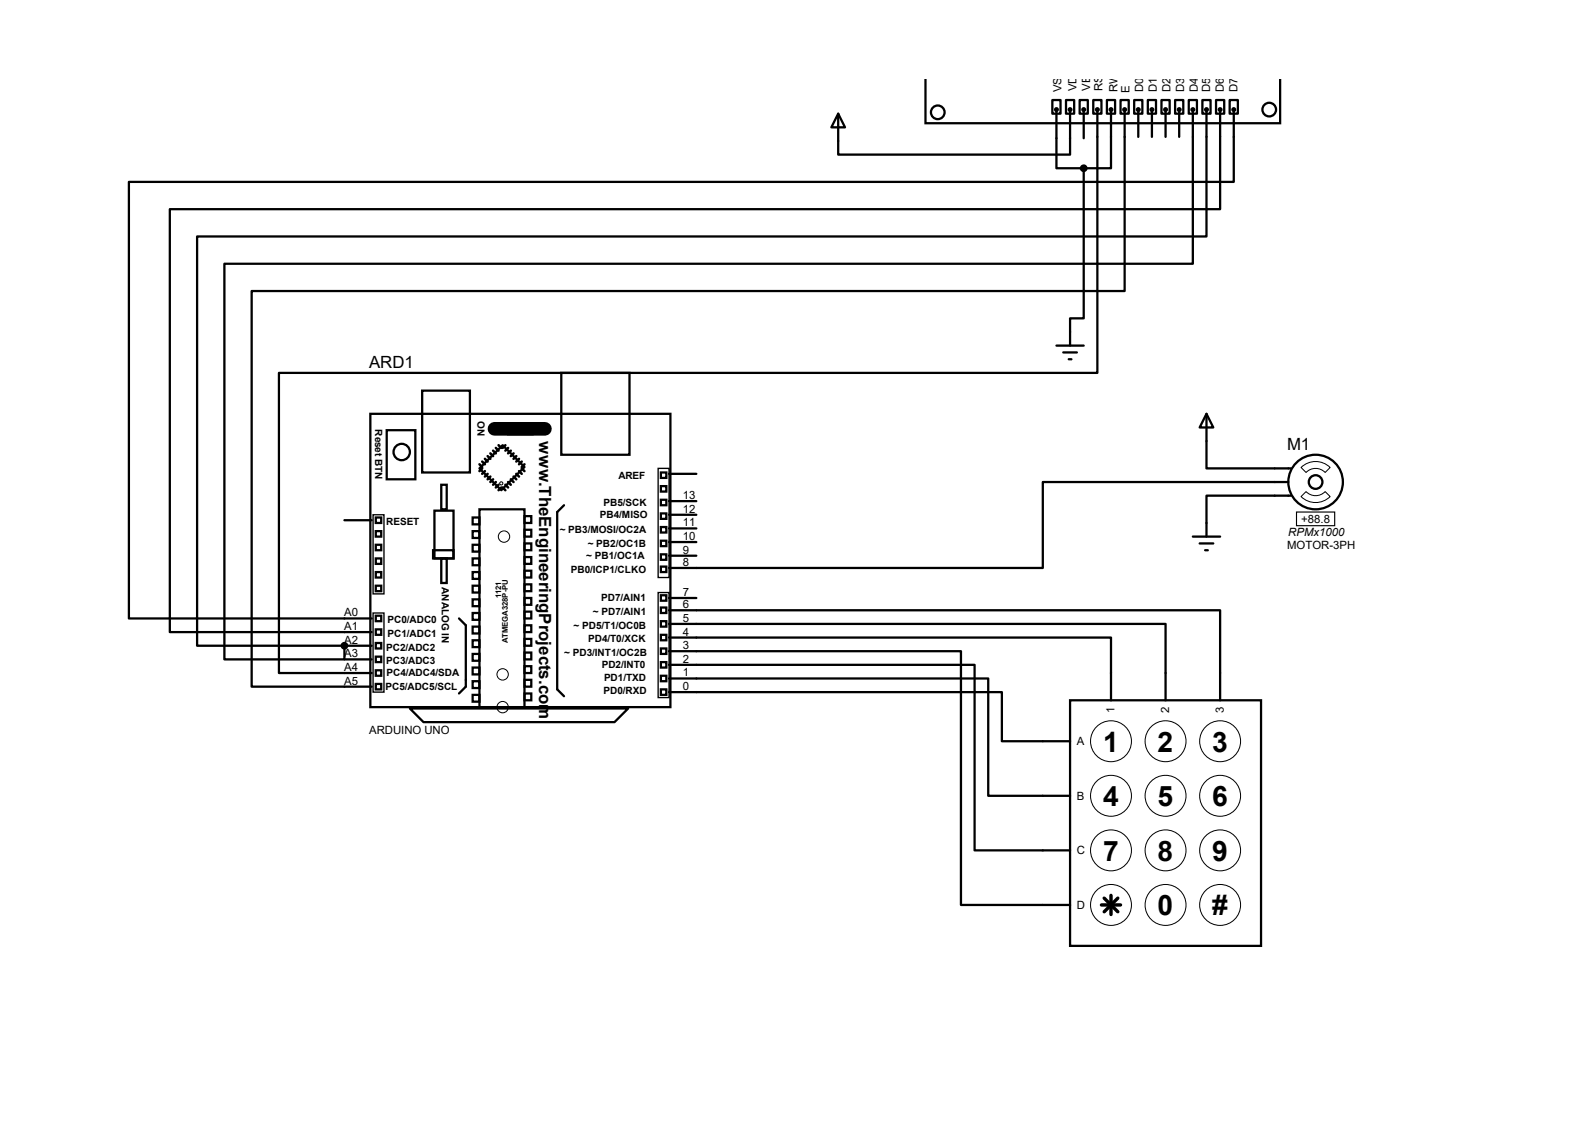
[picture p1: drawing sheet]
<svg xmlns="http://www.w3.org/2000/svg" width="297mm" height="210mm" viewBox="0 0 297 210" stroke-linecap="round" stroke-linejoin="round" font-family="sans-serif">
<g fill="none" stroke="#000" stroke-width=".42">
<path d="M172.3 14.8v8.1h66.1v-8.1M196 18.6h1.5v2.6h-1.5zM198.5 18.6h1.5v2.6h-1.5zM201 18.6h1.6v2.6h-1.6zM203.6 18.6h1.5v2.6h-1.5zM206.1 18.6h1.5v2.6h-1.5zM208.7 18.6h1.5v2.6h-1.5zM211.2 18.6h1.5v2.6h-1.5zM213.7 18.6h1.6v2.6h-1.6zM216.3 18.6h1.5v2.6h-1.5zM218.8 18.6h1.5v2.6h-1.5zM221.4 18.6h1.5v2.6h-1.5z"/>
<path d="M223.9 18.6h1.5v2.6h-1.5zM226.4 18.6h1.6v2.6h-1.6zM229 18.6h1.5v2.6h-1.5zM156.1 21.2l1.3 2.5h-2.6zM196.7 20.7v10.6h5.1M199.3 20.7v8.1h-43.2v-7.6M201.8 31.3v28h-2.5v5M201.8 20.7v5M204.3 20.4v49h-152.4v55.9h17.3M206.9 20.4v10.9h-5.1M209.4 20.4v33.8h-162.5v73.6h22.3M212 20.4v5.1"/>
<path d="M214.5 20.4v5.1M217 20.4v5.1M219.6 20.4v5.1M222.1 20.4v28.7h-180.3v73.7h22.3v-2.6M224.7 20.4v23.6h-188v76.2h27.4M227.2 20.4v18.5h-195.6v78.8h37.6M229.7 20.4v13.5h-205.7v81.2h45.2M69 77h55.8v54.7h-55.8zM78.6 72.7h8.9v15.3h-8.9zM94.6 78.8h4.6v2.1h-4.6zM104.5 69.4h12.7v15.3h-12.7zM196.7 64.3h5.1"/>
<path d="M198 65.6h2.5M199 66.9h.5M224.7 77l1.2 2.6h-2.5zM224.7 77v10.2h15.7M64.1 96.9h5.1M70 98.9h1v1h-1zM70 96.4h1v1h-1zM72 80.1h5.3v9.1h-5.3zM80.9 95.1h3.6v8.9h-3.6zM82.2 90.3h1v4.5h-1zM88 96.4h1.3v1.2h-1.3zM88 98.9h1.3v1.3h-1.3z"/>
<path d="M89.3 94.8h8.4v36.9h-8.4zM89.3 87.2l4.3-4.3 4.1 4.1-4.4 4.3zM97.7 96.1h1.2v1.3h-1.2zM97.7 98.6h1.2v1.3h-1.2zM105 94.1l-1.2 1.2v33.1l1.2 1.2M123.1 88h1v1h-1zM123.1 93h1v1.1h-1zM123.1 95.6h1v1h-1zM123.1 98.1h1v1h-1zM123.1 90.5h1v1h-1zM124.6 98.4h5.1M124.6 95.8h5.1"/>
<path d="M124.6 93.3h5.1M124.6 88.2h5.1M222.1 99.9h5.1M239.9 89.7h-45.7v16h-69.6M240.4 92.3h-15.7v7.6M70 104h1v1h-1zM70 109.1h1v1h-1zM70 106.5h1v1h-1zM70 101.4h1v1h-1zM70 114.6h1v1.1h-1zM70 117.2h1v1h-1zM70 119.7h1v1h-1z"/>
<path d="M80.6 102.4h3.9v1.6h-3.9zM82.2 104h1v4.5h-1zM85.5 115.1l1.2 1.3v11.4l-1.2 1.3M88 101.4h1.3v1.3h-1.3zM88 104h1.3v1.2h-1.3zM88 106.5h1.3v1.3h-1.3zM88 109.1h1.3v1.2h-1.3zM88 111.6h1.3v1.3h-1.3zM88 114.1h1.3v1.3h-1.3zM88 116.7h1.3v1.2h-1.3zM88 119.2h1.3v1.3h-1.3zM97.7 101.2h1.2v1.2h-1.2z"/>
<path d="M97.7 103.7h1.2v1.3h-1.2zM97.7 106.3h1.2v1.2h-1.2zM97.7 108.8h1.2v1.3h-1.2zM97.7 111.3h1.2v1.3h-1.2zM97.7 113.9h1.2v1.2h-1.2zM97.7 116.4h1.2v1.3h-1.2zM97.7 119h1.2v1.2h-1.2zM123.1 100.7h1v1h-1zM123.1 103.2h1v1h-1zM123.1 105.5h1v1h-1zM123.1 110.8h1v1h-1zM123.1 113.1h1v1h-1z"/>
<path d="M123.1 115.7h1v1h-1zM123.1 118.2h1v1h-1zM124.6 118.7h82.3v11.7M124.6 116.2h92.4v14.2M124.6 113.6h102.6v16.8M124.6 111.3h5.1M124.6 103.5h5.1M124.6 100.9h5.1M223.4 101.2h2.5M224.4 102.4h.5M64.1 122.8h5.1M64.1 120.2h5.1"/>
<path d="M70 122.3h1v1h-1zM70 124.8h1v1h-1zM70 127.3h1v1.1h-1zM76.3 131.9h40.7l-2.6 2.6h-35.5zM88 121.8h1.3v1.2h-1.3zM88 124.3h1.3v1.3h-1.3zM88 126.8h1.3v1.3h-1.3zM88 129.4h1.3v1.2h-1.3zM97.7 121.5h1.2v1.3h-1.2zM97.7 124h1.2v1.3h-1.2zM97.7 126.6h1.2v1.2h-1.2zM97.7 129.1h1.2v1.3h-1.2z"/>
<path d="M123.1 120.7h1v1.1h-1zM123.1 123.3h1v1h-1zM123.1 125.8h1v1h-1zM123.1 128.4h1v1h-1zM124.6 128.9h62v9.1h12.7M124.6 126.3h59.4v21.9h15.3M124.6 123.8h56.9v34.5h17.8M124.6 121.2h54.3v47.3h20.4M199.3 130.4h35.5v45.7h-35.5z"/>
<circle cx="174.6" cy="20.9" r="1.27"/>
<circle cx="196.7" cy="20.4" r=".25"/>
<circle cx="199.3" cy="20.4" r=".25"/>
<circle cx="201.8" cy="20.4" r=".25"/>
<circle cx="204.3" cy="20.4" r=".25"/>
<circle cx="206.9" cy="20.4" r=".25"/>
<circle cx="209.4" cy="20.4" r=".25"/>
<circle cx="212" cy="20.4" r=".25"/>
<circle cx="214.5" cy="20.4" r=".25"/>
<circle cx="217" cy="20.4" r=".25"/>
<circle cx="219.6" cy="20.4" r=".25"/>
<circle cx="222.1" cy="20.4" r=".25"/>
<circle cx="224.7" cy="20.4" r=".25"/>
<circle cx="227.2" cy="20.4" r=".25"/>
<circle cx="229.7" cy="20.4" r=".25"/>
<circle cx="236.3" cy="20.4" r="1.27"/>
<circle cx="74.8" cy="84.2" r="1.52"/>
<circle cx="245" cy="89.7" r="5.1"/>
<circle cx="245" cy="89.7" r="1.27"/>
</g>
<circle cx="64.1" cy="120.2" r=".21" fill="#000"/>
<path d="M92.1 79.8h9.4" fill="none" stroke="#000" stroke-width="2.5"/>
<g fill="none" stroke="#000" stroke-width=".47">
<path d="M89.3 86.4l.5 .6M89.8 85.9l.5 .5M89.8 87.2l-.5 .5M90.3 85.4l.5 .5M90.3 87.7l-.5 .5M90.8 84.9l.5 .5M90.8 88.2l-.5 .5M91.3 84.4l.5 .5M91.3 88.7l-.5 .5M91.8 83.9l.5 .5M91.8 89.2l-.5 .5M92.3 83.4l.5 .5"/>
<path d="M92.3 89.7l-.5 .6M92.8 82.9l.5 .5M92.8 90.3l-.5 .5M93.3 90.8l-.5 .5M93.6 90.8l.5 .5M94.1 90.3l.5 .5M94.1 82.9l-.5 .5M94.6 89.7l.5 .6M94.6 83.4l-.5 .5M95.1 89.2l.5 .5M95.1 83.9l-.5 .5M95.6 88.7l.5 .5"/>
<path d="M95.6 84.4l-.5 .5M96.1 88.2l.5 .5M96.1 84.9l-.5 .5M96.6 87.7l.6 .5M96.6 85.4l-.5 .5M97.2 87.2l.5 .5M97.2 85.9l-.6 .5M97.7 86.4l-.5 .6"/>
</g>
<g fill="none" stroke="#000" stroke-width=".19">
<path d="M242.3 92.5l.9-1a2.46 2.46 0 0 0 3.6 0l.9 1a3.9 3.9 0 0 1-5.4 0zM242.3 87a3.9 3.9 0 0 1 5.4 0l-.9 1a2.46 2.46 0 0 0-3.6 0z"/>
<circle cx="93.3" cy="90" r=".3"/>
<circle cx="93.9" cy="99.9" r="1.06"/>
<circle cx="93.6" cy="125.6" r="1.06"/>
<circle cx="93.6" cy="131.7" r="1.06"/>
<circle cx="206.9" cy="138" r="3.8"/>
<circle cx="217" cy="138" r="3.8"/>
<circle cx="227.2" cy="138" r="3.8"/>
<circle cx="206.9" cy="148.2" r="3.8"/>
<circle cx="206.9" cy="158.3" r="3.8"/>
<circle cx="217" cy="158.3" r="3.8"/>
<circle cx="217" cy="148.2" r="3.8"/>
<circle cx="227.2" cy="148.2" r="3.8"/>
<circle cx="227.2" cy="158.3" r="3.8"/>
<circle cx="206.9" cy="168.5" r="3.8"/>
<circle cx="217" cy="168.5" r="3.8"/>
<circle cx="227.2" cy="168.5" r="3.8"/>
</g>
<path d="M69.5 95.8h2v14.8h-2zM122.6 87.2h2v20.3h-2zM69.5 114.1h2v14.8h-2zM122.6 110.3h2v19.6h-2z" fill="none" stroke="#000" stroke-width=".25"/>
<path d="M205.1 168.5h3.6M205.6 167.2l2.6 2.6M206.9 166.7v3.6M208.2 167.2l-2.6 2.6" fill="none" stroke="#000" stroke-width=".64"/>
<g fill="#000" stroke="#000" stroke-width=".42">
<circle cx="201.8" cy="31.3" r=".51"/>
<circle cx="64.1" cy="120.2" r=".51"/>
</g>
<path d="M241.4 95.3h7.1v2.6h-7.1z" fill="none" stroke="#000" stroke-width=".21"/>
<g font-size="5.2">
<text x="205.4" y="140">1</text>
<text x="215.6" y="140">2</text>
<text x="225.7" y="140">3</text>
<text x="205.4" y="150.1">4</text>
<text x="215.6" y="150.1">5</text>
<text x="225.7" y="150.1">6</text>
<text x="205.4" y="160.3">7</text>
<text x="215.6" y="160.3">8</text>
<text x="225.7" y="160.3">9</text>
<text x="215.6" y="170.4">0</text>
<text x="225.7" y="170.4">#</text>
</g>
<g font-size="3.1">
<text x="68.7" y="68.5">ARD1</text>
<text x="100.4" y="82.2" transform="rotate(90 100.4 82.2)">www.TheEngineeringProjects.com</text>
<text x="239.7" y="83.7">M1</text>
</g>
<g font-size="2.1">
<text x="197.7" y="17.2" transform="rotate(-90 197.7 17.2)">VS</text>
<text x="200.4" y="17" transform="rotate(-90 200.4 17)">VD</text>
<text x="203" y="16.9" transform="rotate(-90 203 16.9)">VE</text>
<text x="205.3" y="17" transform="rotate(-90 205.3 17)">RS</text>
<text x="208.1" y="17.1" transform="rotate(-90 208.1 17.1)">RW</text>
<text x="210.4" y="17.3" transform="rotate(-90 210.4 17.3)">E</text>
<text x="212.9" y="17.2" transform="rotate(-90 212.9 17.2)">D0</text>
<text x="215.4" y="17.2" transform="rotate(-90 215.4 17.2)">D1</text>
<text x="218" y="17.2" transform="rotate(-90 218 17.2)">D2</text>
<text x="220.5" y="17.2" transform="rotate(-90 220.5 17.2)">D3</text>
<text x="223.1" y="17.2" transform="rotate(-90 223.1 17.2)">D4</text>
<text x="225.3" y="17.2" transform="rotate(-90 225.3 17.2)">D5</text>
<text x="227.9" y="17.2" transform="rotate(-90 227.9 17.2)">D6</text>
<text x="230.4" y="17.2" transform="rotate(-90 230.4 17.2)">D7</text>
<text x="127.1" y="95.5">12</text>
<text x="127.1" y="92.9">13</text>
<text x="127.1" y="100.5">10</text>
<text x="127.1" y="98">11</text>
<text x="239.9" y="99.8">RPMx1000</text>
<text x="242.3" y="97.4">+88.8</text>
<text x="127.1" y="105.4">8</text>
<text x="127.1" y="103.1">9</text>
<text x="239.7" y="102.2">MOTOR-3PH</text>
<text x="127.1" y="113.2">6</text>
<text x="127.1" y="111">7</text>
<text x="64.1" y="119.8">A2</text>
<text x="64.1" y="117.3">A1</text>
<text x="64.1" y="114.8">A0</text>
<text x="127.1" y="118.3">4</text>
<text x="127.1" y="115.8">5</text>
<text x="64.1" y="124.9">A4</text>
<text x="64.1" y="122.4">A3</text>
<text x="127.1" y="125.9">1</text>
<text x="127.1" y="123.4">2</text>
<text x="127.1" y="120.9">3</text>
<text x="64.1" y="127.5">A5</text>
<text x="127.1" y="128.5">0</text>
<text x="68.7" y="136.6">ARDUINO UNO</text>
<text x="207.6" y="132.8" transform="rotate(-90 207.6 132.8)">1</text>
<text x="217.7" y="132.8" transform="rotate(-90 217.7 132.8)">2</text>
<text x="227.9" y="132.8" transform="rotate(-90 227.9 132.8)">3</text>
<text x="200.5" y="138.8">A</text>
<text x="200.5" y="148.9">B</text>
<text x="200.5" y="159.1">C</text>
<text x="200.5" y="169.2">D</text>
</g>
<g font-size="1.9">
<text x="69.8" y="79.9" transform="rotate(90 69.8 79.9)">Reset BTN</text>
<text x="88.9" y="78.4" transform="rotate(90 88.9 78.4)">ON</text>
<text x="115.1" y="89.1">AREF</text>
<text x="112.4" y="94.2">PB5/SCK</text>
<text x="71.9" y="97.7">RESET</text>
<text x="104.2" y="99.3">~ PB3/MOSI/OC2A</text>
<text x="109.4" y="101.8">~ PB2/OC1B</text>
<text x="111.7" y="96.5">PB4/MISO</text>
<text x="106.3" y="106.6">PB0/ICP1/CLKO</text>
<text x="109.2" y="104.1">~ PB1/OC1A</text>
<text x="82.3" y="109.3" transform="rotate(90 82.3 109.3)">ANALOG IN</text>
<text x="112" y="112">PD7/AIN1</text>
<text x="72.2" y="118.6">PC1/ADC1</text>
<text x="72.2" y="116">PC0/ADC0</text>
<text x="106.8" y="117.1">~ PD5/T1/OC0B</text>
<text x="109.5" y="119.6">PD4/T0/XCK</text>
<text x="110.4" y="114.5">~ PD7/AIN1</text>
<text x="71.9" y="123.7">PC3/ADC3</text>
<text x="71.9" y="121.1">PC2/ADC2</text>
<text x="72" y="125.9">PC4/ADC4/SDA</text>
<text x="105.1" y="122.1">~ PD3/INT1/OC2B</text>
<text x="112.1" y="124.4">PD2/INT0</text>
<text x="71.8" y="128.5">PC5/ADC5/SCL</text>
<text x="112.4" y="129.2">PD0/RXD</text>
<text x="112.5" y="126.7">PD1/TXD</text>
</g>
<g font-size="1.4">
<text x="93.3" y="111.4" transform="rotate(-90 93.3 111.4)">1121</text>
<text x="94.6" y="119.7" transform="rotate(-90 94.6 119.7)">ATMEGA328P-PU</text>
</g>
</svg>
